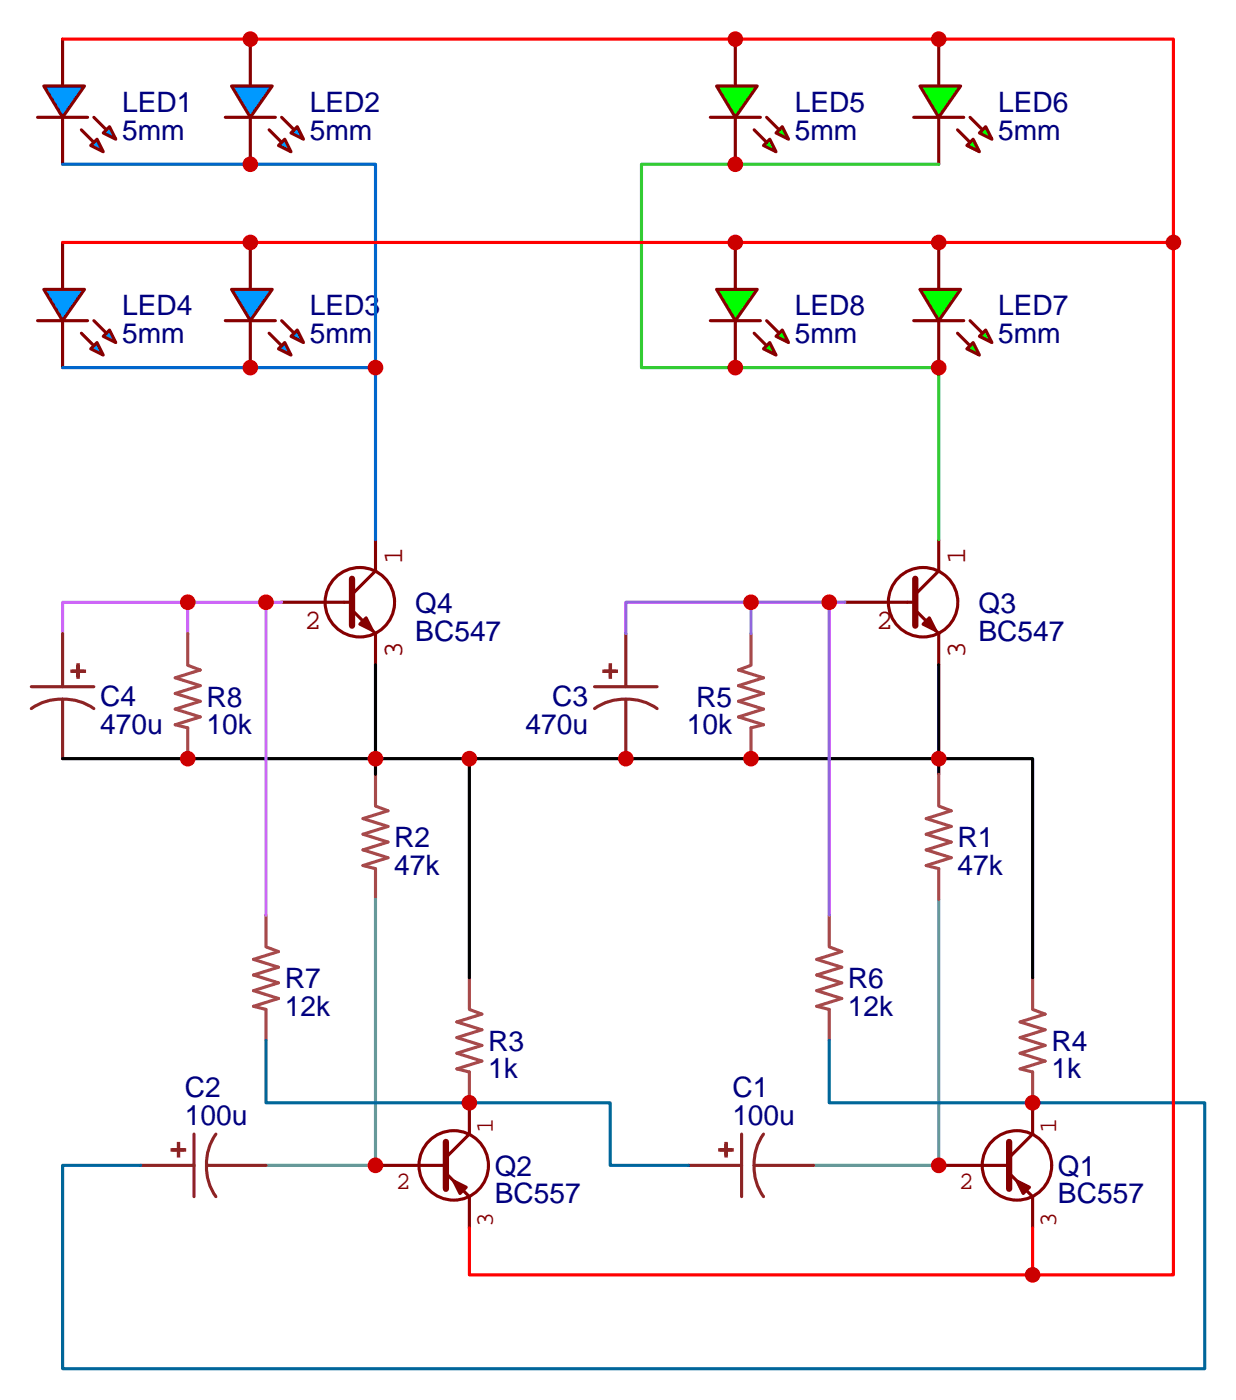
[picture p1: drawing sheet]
<svg xmlns="http://www.w3.org/2000/svg" width="139mm" height="158mm" viewBox="0 0 139 158" stroke-linecap="round" stroke-linejoin="round" font-family="sans-serif">
<g fill="#850000" stroke="#850000" stroke-width=".35">
<path d="M51.2 133.2l1.4 .7-.7 .7z"/>
<path d="M41.3 69.7l.7 1.4-1.4-.7z"/>
<path d="M114.7 133.2l1.4 .7-.7 .7z"/>
<path d="M104.1 70.4l.7-.7 .7 1.4z"/>
</g>
<g fill="none" stroke="#850000" stroke-width=".35">
<path d="M31.7 67.9h8M39.7 68.8l2.6 2.6v3.6M42.3 60.9v3.5l-2.6 2.6M44.5 67.9a3.9 3.9 0 0 0-5.6-3.5 3.9 3.9 0 0 0-.8 6.6 3.9 3.9 0 0 0 6.3-2.2l.1-.7M95.2 67.9h8M103.2 68.8l2.6 2.6v3.6M105.8 60.9v3.5l-2.6 2.6M108 67.9a3.9 3.9 0 0 0-5.6-3.5 3.9 3.9 0 0 0-.8 6.6 3.9 3.9 0 0 0 6.3-2.2l.1-.7M42.3 131.4h8M50.3 132.3l2.6 2.6v3.6M52.9 124.4v3.5l-2.6 2.6M55.1 131.4a3.9 3.9 0 0 0-5.7-3.5 3.9 3.9 0 0 0-.6 6.6 3.9 3.9 0 0 0 6.2-2.3l.1-.8"/>
<path d="M105.8 131.4h8M113.8 132.3l2.6 2.6v3.6M116.4 124.4v3.5l-2.6 2.6M118.6 131.4a3.9 3.9 0 0 0-5.7-3.5 3.9 3.9 0 0 0-.6 6.6 3.9 3.9 0 0 0 6.2-2.3l.1-.8"/>
</g>
<path d="M39.7 65.3v5.3M103.2 65.3v5.3M50.3 128.8v5.3M113.8 128.8v5.3" fill="none" stroke="#850000" stroke-width=".71"/>
<g fill="none" stroke="#a64a4a" stroke-width=".35">
<path d="M21.2 75l1.4 .6-2.8 .8 2.8 .9-2.8 .9 2.8 .9-2.8 .9 2.8 .8-2.8 .9 1.4 .4v3.4M21.2 71.4v3.5M84.7 75l-1.4 .6 2.8 .8-2.8 .9 2.8 .9-2.8 .9 2.8 .9-2.8 .8 2.8 .9-1.4 .4v3.4M84.7 71.4v3.5M42.3 90.9l1.4 .5-2.8 .9 2.8 .9-2.8 .9 2.8 .9-2.8 .8 2.8 .9-2.8 .9 1.4 .4v3.4M42.3 87.3v3.5M105.8 90.9l1.4 .5-2.8 .9 2.8 .9-2.8 .9 2.8 .9-2.8 .8 2.8 .9-2.8 .9 1.4 .4v3.4M105.8 87.3v3.5M30 106.8l1.4 .5-2.8 .9 2.8 .9-2.8 .8 2.8 .9-2.8 .9 2.8 .9-2.8 .9 1.4 .3v3.5M30 103.2v3.5M52.9 113.8l1.4 .6-2.8 .8 2.8 .9-2.8 .9 2.8 .9-2.8 .9 2.8 .8-2.8 .9 1.4 .4v3.5M52.9 110.2v3.5"/>
<path d="M93.5 106.8l1.4 .5-2.8 .9 2.8 .9-2.8 .8 2.8 .9-2.8 .9 2.8 .9-2.8 .9 1.4 .3v3.5M93.5 103.2v3.5M116.4 113.8l1.4 .6-2.8 .8 2.8 .9-2.8 .9 2.8 .9-2.8 .9 2.8 .8-2.8 .9 1.4 .4v3.5M116.4 110.2v3.5"/>
</g>
<path d="M42.3 75v10.5h-35.2M105.8 75v12.3M42.3 87.3v-1.8h74.1v24.7M52.9 85.5v24.7" fill="none" stroke="#000" stroke-width=".35"/>
<path d="M42.3 101.4v30h-12.3M105.8 101.4v30h-14.1" fill="none" stroke="#699" stroke-width=".35"/>
<path d="M52.9 138.5v5.3h63.5v-5.3" fill="none" stroke="#f00" stroke-width=".35"/>
<g fill="none" stroke="#8c2424" stroke-width=".35">
<path d="M3.5 77.4h7.1M7.1 78.8a5.7 5.7 0 0 0-3.6 1.1M7.1 78.8a5.8 5.8 0 0 1 3.5 1.1M7.1 71.4v6M7.1 78.8v6.7M67 77.4h7.1M70.6 78.8a5.7 5.7 0 0 1 3.5 1.1M70.6 78.8a5.8 5.8 0 0 0-3.6 1.1M70.6 71.4v6M70.6 78.8v6.7M15.9 131.4h6M21.9 127.9v7"/>
<path d="M23.3 131.4a5.7 5.7 0 0 0 1 3.5M23.3 131.4h6.7M24.3 127.9a5.8 5.8 0 0 0-1 3.5M77.6 131.4h6M83.6 127.9v7M85 131.4a5.7 5.7 0 0 0 1.1 3.5M85 131.4h6.7M86.1 127.9a5.8 5.8 0 0 0-1.1 3.5"/>
</g>
<g fill="#8c2424" stroke="#8c2424" stroke-width=".35">
<path d="M81.8 128.9l.1 1.5z"/>
<path d="M81.1 129.6l1.4 .1z"/>
<path d="M20.1 128.9v1.5z"/>
<path d="M19.4 129.6l1.4 .1z"/>
<path d="M68.1 75.7h1.4z"/>
<path d="M68.8 75v1.4z"/>
<path d="M8.1 75.7h1.4z"/>
<path d="M8.8 75v1.4z"/>
</g>
<path d="M30 117.3v7.1h38.8v7h8.8M93.5 117.3v7.1h42.3v29.9h-128.7v-22.9h8.8" fill="none" stroke="#069" stroke-width=".35"/>
<path d="M84.7 67.9v3.5M93.5 67.9v35.3M95.2 67.9h-24.6v3.5" fill="none" stroke="#96f" stroke-width=".35"/>
<path d="M21.2 67.9v3.5M30 67.9v35.3M31.7 67.9h-24.6v3.5" fill="none" stroke="#c6f" stroke-width=".35"/>
<path d="M7.1 4.4v5.3M7.1 13.2v5.3" fill="none" stroke="#870000" stroke-width=".35"/>
<g fill="#09f" stroke="#870000" stroke-width=".35">
<path d="M10.2 16.4l.7-.7 .7 1.4z"/>
<path d="M11.6 15l.7-.7 .8 1.4z"/>
</g>
<g fill="#870000" stroke="#870000" stroke-width=".35">
<path d="M9.2 14.6l1.4 1.5z"/>
<path d="M10.6 13.2l1.4 1.4z"/>
</g>
<path d="M4.2 13.2h5.7z" fill="#f00" stroke="#870000" stroke-width=".35"/>
<path d="M4.9 9.7h4.6l-2.4 3.5z" fill="#09f" stroke="#870000" stroke-width=".35"/>
<path d="M28.2 4.4v5.3M28.2 13.2v5.3" fill="none" stroke="#870000" stroke-width=".35"/>
<g fill="#09f" stroke="#870000" stroke-width=".35">
<path d="M31.4 16.4l.7-.7 .7 1.4z"/>
<path d="M32.8 15l.7-.7 .7 1.4z"/>
</g>
<g fill="#870000" stroke="#870000" stroke-width=".35">
<path d="M30.3 14.6l1.4 1.5z"/>
<path d="M31.7 13.2l1.5 1.4z"/>
</g>
<path d="M25.4 13.2h5.6z" fill="#f00" stroke="#870000" stroke-width=".35"/>
<path d="M26.1 9.7h4.6l-2.5 3.5z" fill="#09f" stroke="#870000" stroke-width=".35"/>
<path d="M28.2 27.3v5.3M28.2 36.2v5.3" fill="none" stroke="#870000" stroke-width=".35"/>
<g fill="#09f" stroke="#870000" stroke-width=".35">
<path d="M32.1 38.6l.7 1.4-1.4-.7z"/>
<path d="M33.5 37.2l.7 1.4-1.4-.7z"/>
</g>
<g fill="#870000" stroke="#870000" stroke-width=".35">
<path d="M30.3 37.6l1.4 1.4z"/>
<path d="M31.7 36.2l1.5 1.4z"/>
</g>
<path d="M25.4 36.2h5.6z" fill="#f00" stroke="#870000" stroke-width=".35"/>
<path d="M26.1 32.6h4.6l-2.5 3.6z" fill="#09f" stroke="#870000" stroke-width=".35"/>
<path d="M7.1 27.3v5.3M7.1 36.2v5.3" fill="none" stroke="#870000" stroke-width=".35"/>
<g fill="#09f" stroke="#870000" stroke-width=".35">
<path d="M10.9 38.6l.7 1.4-1.4-.7z"/>
<path d="M12.3 37.2l.8 1.4-1.5-.7z"/>
</g>
<g fill="#870000" stroke="#870000" stroke-width=".35">
<path d="M9.2 37.6l1.4 1.4z"/>
<path d="M10.6 36.2l1.4 1.4z"/>
</g>
<path d="M4.2 36.2h5.7z" fill="#f00" stroke="#870000" stroke-width=".35"/>
<path d="M4.9 32.6h4.6l-2.4 3.6z" fill="#09f" stroke="#870000" stroke-width=".35"/>
<path d="M7.1 18.5h35.2v42.4M7.1 41.5h35.2" fill="none" stroke="#06c" stroke-width=".35"/>
<path d="M82.9 4.4v5.3M82.9 13.2v5.3" fill="none" stroke="#870000" stroke-width=".35"/>
<g fill="#0f0" stroke="#870000" stroke-width=".35">
<path d="M86.1 16.4l.7-.7 .7 1.4z"/>
<path d="M87.5 15l.7-.7 .7 1.4z"/>
</g>
<g fill="#870000" stroke="#870000" stroke-width=".35">
<path d="M85 14.6l1.4 1.5z"/>
<path d="M86.4 13.2l1.4 1.4z"/>
</g>
<path d="M80.1 13.2h5.6z" fill="#f00" stroke="#870000" stroke-width=".35"/>
<path d="M80.8 9.7h4.6l-2.5 3.5z" fill="#0f0" stroke="#870000" stroke-width=".35"/>
<path d="M105.8 4.4v5.3M105.8 13.2v5.3" fill="none" stroke="#870000" stroke-width=".35"/>
<g fill="#0f0" stroke="#870000" stroke-width=".35">
<path d="M109 16.4l.7-.7 .7 1.4z"/>
<path d="M110.4 15l.7-.7 .7 1.4z"/>
</g>
<g fill="#870000" stroke="#870000" stroke-width=".35">
<path d="M107.9 14.6l1.5 1.5z"/>
<path d="M109.4 13.2l1.4 1.4z"/>
</g>
<path d="M103 13.2h5.7z" fill="#f00" stroke="#870000" stroke-width=".35"/>
<path d="M103.7 9.7h4.6l-2.5 3.5z" fill="#0f0" stroke="#870000" stroke-width=".35"/>
<path d="M105.8 27.3v5.3M105.8 36.2v5.3" fill="none" stroke="#870000" stroke-width=".35"/>
<g fill="#0f0" stroke="#870000" stroke-width=".35">
<path d="M109.7 38.6l.7 1.4-1.4-.7z"/>
<path d="M111.1 37.2l.7 1.4-1.4-.7z"/>
</g>
<g fill="#870000" stroke="#870000" stroke-width=".35">
<path d="M107.9 37.6l1.5 1.4z"/>
<path d="M109.4 36.2l1.4 1.4z"/>
</g>
<path d="M103 36.2h5.7z" fill="#f00" stroke="#870000" stroke-width=".35"/>
<path d="M103.7 32.6h4.6l-2.5 3.6z" fill="#0f0" stroke="#870000" stroke-width=".35"/>
<path d="M82.9 27.3v5.3M82.9 36.2v5.3" fill="none" stroke="#870000" stroke-width=".35"/>
<g fill="#0f0" stroke="#870000" stroke-width=".35">
<path d="M86.1 39.3l.7-.7 .7 1.4z"/>
<path d="M87.5 37.9l.7-.7 .7 1.4z"/>
</g>
<g fill="#870000" stroke="#870000" stroke-width=".35">
<path d="M85 37.6l1.4 1.4z"/>
<path d="M86.4 36.2l1.4 1.4z"/>
</g>
<path d="M80.1 36.2h5.6z" fill="#f00" stroke="#870000" stroke-width=".35"/>
<path d="M80.8 32.6h4.6l-2.5 3.6z" fill="#0f0" stroke="#870000" stroke-width=".35"/>
<path d="M105.8 18.5h-33.5v23h33.5v19.4" fill="none" stroke="#3c3" stroke-width=".35"/>
<path d="M7.1 4.4h125.2v22.9h-125.2M132.3 27.3v116.5h-15.9" fill="none" stroke="#f00" stroke-width=".35"/>
<g fill="#c00">
<circle cx="42.3" cy="131.4" r=".88"/>
<circle cx="105.8" cy="131.4" r=".88"/>
<circle cx="52.9" cy="124.4" r=".88"/>
<circle cx="116.4" cy="124.4" r=".88"/>
<circle cx="42.3" cy="85.5" r=".88"/>
<circle cx="105.8" cy="85.5" r=".88"/>
<circle cx="52.9" cy="85.5" r=".88"/>
<circle cx="70.6" cy="85.5" r=".88"/>
<circle cx="84.7" cy="85.5" r=".88"/>
<circle cx="84.7" cy="67.9" r=".88"/>
<circle cx="93.5" cy="67.9" r=".88"/>
<circle cx="21.2" cy="67.9" r=".88"/>
<circle cx="21.2" cy="85.5" r=".88"/>
<circle cx="30" cy="67.9" r=".88"/>
<circle cx="42.3" cy="41.5" r=".88"/>
<circle cx="82.9" cy="18.5" r=".88"/>
<circle cx="105.8" cy="41.5" r=".88"/>
<circle cx="82.9" cy="41.5" r=".88"/>
<circle cx="82.9" cy="4.4" r=".88"/>
<circle cx="105.8" cy="4.4" r=".88"/>
<circle cx="105.8" cy="27.3" r=".88"/>
<circle cx="82.9" cy="27.3" r=".88"/>
<circle cx="116.4" cy="143.8" r=".88"/>
<circle cx="132.3" cy="27.3" r=".88"/>
<circle cx="28.2" cy="41.5" r=".88"/>
<circle cx="28.2" cy="27.3" r=".88"/>
<circle cx="28.2" cy="18.5" r=".88"/>
<circle cx="28.2" cy="4.4" r=".88"/>
</g>
<g font-size="3.2" fill="#000080">
<text x="13.8" y="15.8">5mm</text>
<text x="13.8" y="12.6">LED1</text>
<text x="34.9" y="15.8">5mm</text>
<text x="34.9" y="12.6">LED2</text>
<text x="89.6" y="15.8">5mm</text>
<text x="89.6" y="12.6">LED5</text>
<text x="112.5" y="15.8">5mm</text>
<text x="112.5" y="12.6">LED6</text>
<text x="13.8" y="35.6">LED4</text>
<text x="34.9" y="35.6">LED3</text>
<text x="89.6" y="35.6">LED8</text>
<text x="112.5" y="35.6">LED7</text>
<text x="13.8" y="38.7">5mm</text>
<text x="34.9" y="38.7">5mm</text>
<text x="89.6" y="38.7">5mm</text>
<text x="112.5" y="38.7">5mm</text>
<text x="46.8" y="69.1">Q4</text>
<text x="110.3" y="69.1">Q3</text>
<text x="46.8" y="72.3">BC547</text>
<text x="110.3" y="72.3">BC547</text>
<text x="11.3" y="82.8">470u</text>
<text x="11.3" y="79.6">C4</text>
<text x="23.3" y="82.8">10k</text>
<text x="23.3" y="79.7">R8</text>
<text x="59.3" y="82.8">470u</text>
<text x="62.3" y="79.6">C3</text>
<text x="77.4" y="82.8">10k</text>
<text x="78.5" y="79.7">R5</text>
<text x="44.4" y="95.5">R2</text>
<text x="107.9" y="95.5">R1</text>
<text x="44.4" y="98.7">47k</text>
<text x="107.9" y="98.7">47k</text>
<text x="32.1" y="111.4">R7</text>
<text x="95.6" y="111.4">R6</text>
<text x="32.1" y="114.5">12k</text>
<text x="55" y="118.5">R3</text>
<text x="95.6" y="114.5">12k</text>
<text x="118.5" y="118.5">R4</text>
<text x="20.8" y="123.7">C2</text>
<text x="55" y="121.6">1k</text>
<text x="82.6" y="123.6">C1</text>
<text x="118.5" y="121.6">1k</text>
<text x="20.8" y="126.8">100u</text>
<text x="82.6" y="126.8">100u</text>
<text x="55.8" y="135.7">BC557</text>
<text x="55.8" y="132.6">Q2</text>
<text x="119.3" y="135.7">BC557</text>
<text x="119.3" y="132.6">Q1</text>
</g>
<g font-size="3.2" fill="#840000">
<text x="45.3" y="63.6" transform="rotate(-90 45.3 63.6)">1</text>
<text x="108.8" y="63.6" transform="rotate(-90 108.8 63.6)">1</text>
<text x="34.3" y="70.9">2</text>
<text x="98.8" y="70.9">2</text>
<text x="45.3" y="74.2" transform="rotate(-90 45.3 74.2)">3</text>
<text x="108.8" y="74.2" transform="rotate(-90 108.8 74.2)">3</text>
</g>
<g font-size="2.8" fill="#840000">
<text x="55.6" y="127.8" transform="rotate(-90 55.6 127.8)">1</text>
<text x="119.1" y="127.8" transform="rotate(-90 119.1 127.8)">1</text>
<text x="44.6" y="134.1">2</text>
<text x="108.1" y="134.1">2</text>
<text x="55.6" y="138.4" transform="rotate(-90 55.6 138.4)">3</text>
<text x="119.1" y="138.4" transform="rotate(-90 119.1 138.4)">3</text>
</g>
</svg>
